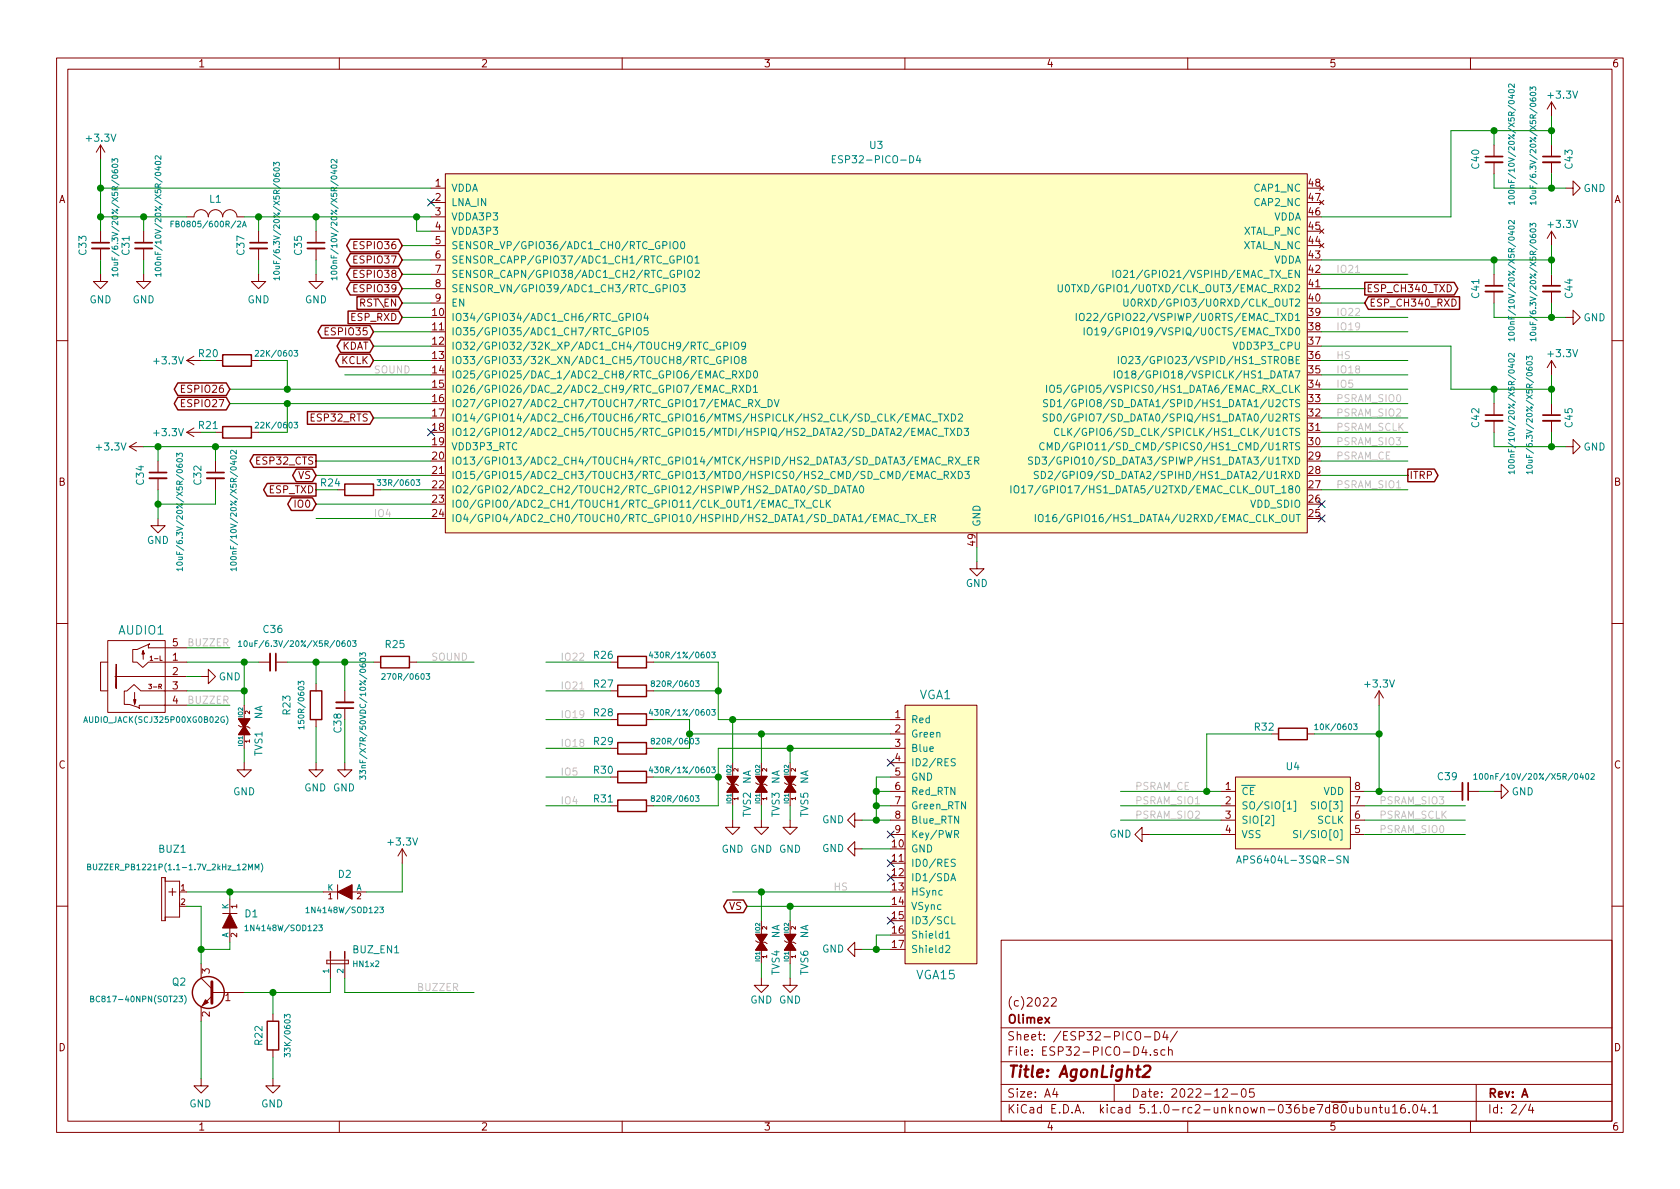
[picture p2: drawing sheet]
EESchema Schematic File Version 4
LIBS:AgonLight2_Rev_A-cache
EELAYER 29 0
EELAYER END
$Descr A4 11693 8268
encoding utf-8
Sheet 2 4
Title "AgonLight2"
Date "2022-12-05"
Rev "A"
Comp "Olimex"
Comment1 "(c)2022"
Comment2 ""
Comment3 ""
Comment4 ""
$EndDescr
$Comp
L AgonLight2_Rev_A:ESP32-PICO-D4 U3
U 1 1
P 6100 2400
F 0 "U3" H 6100 3800 50  0000 C CNN
F 1 "ESP32-PICO-D4" H 6100 3700 50  0000 C CNN
F 2 "OLIMEX_Cases-FP:ESP32-PICO-D4" H 7200 2400 50  0001 C CNN
F 3 "" H 7200 2400 50  0001 C CNN
	1    6100 2400
	1    0    0    -1  
$EndComp
Wire Wire Line
	3000 2900 2600 2900
Text GLabel 2600 2900 0    50   Input ~ 0
ESP32_RTS
Wire Wire Line
	3000 3200 2200 3200
Text GLabel 2200 3200 0    50   Output ~ 0
ESP32_CTS
Wire Wire Line
	9200 3300 9800 3300
Text GLabel 9800 3300 2    50   Output ~ 0
ITRP
Wire Wire Line
	3000 3300 2200 3300
Text GLabel 2200 3300 0    50   BiDi ~ 0
VS
$Comp
L AgonLight2_Rev_A:APS6404L-3SQR-SN U4
U 1 1
P 9000 5600
F 0 "U4" H 9000 5875 50  0000 C CNN
F 1 "APS6404L-3SQR-SN" H 9000 5225 50  0000 C CNN
F 2 "OLIMEX_IC-FP:SO-8" H 8800 5500 50  0001 C CNN
F 3 "" H 8800 5500 50  0001 C CNN
	1    9000 5600
	1    0    0    -1  
$EndComp
$Comp
L AgonLight2_Rev_A:GND #PWR?
U 1 1
P 6800 3900
AR Path="/636385AB" Ref="#PWR?"  Part="1" 
AR Path="/6371BFD2/636385AB" Ref="#PWR072"  Part="1" 
F 0 "#PWR072" H 6800 3650 50  0001 C CNN
F 1 "GND" H 6800 3750 50  0000 C CNN
F 2 "" H 6800 3900 60  0000 C CNN
F 3 "" H 6800 3900 60  0000 C CNN
	1    6800 3900
	-1   0    0    -1  
$EndComp
Wire Wire Line
	6800 3800 6800 3900
$Comp
L AgonLight2_Rev_A:C C?
U 1 1
P 10200 5500
AR Path="/6363E714" Ref="C?"  Part="1" 
AR Path="/6371BFD2/6363E714" Ref="C39"  Part="1" 
F 0 "C39" V 10300 5300 50  0000 L CNN
F 1 "100nF/10V/20%/X5R/0402" V 10300 5550 40  0000 L CNN
F 2 "OLIMEX_RLC-FP:C_0402_5MIL_DWS" H 10292 5409 60  0001 L CNN
F 3 "" H 10200 5500 60  0000 C CNN
	1    10200 5500
	0    1    -1   0   
$EndComp
$Comp
L AgonLight2_Rev_A:GND #PWR?
U 1 1
P 10400 5500
AR Path="/6363E721" Ref="#PWR?"  Part="1" 
AR Path="/6371BFD2/6363E721" Ref="#PWR075"  Part="1" 
F 0 "#PWR075" H 10400 5250 50  0001 C CNN
F 1 "GND" V 10400 5300 50  0000 C CNN
F 2 "" H 10400 5500 60  0000 C CNN
F 3 "" H 10400 5500 60  0000 C CNN
	1    10400 5500
	0    -1   1    0   
$EndComp
$Comp
L AgonLight2_Rev_A:+3.3V #PWR?
U 1 1
P 9600 4900
AR Path="/6363E734" Ref="#PWR?"  Part="1" 
AR Path="/6371BFD2/6363E734" Ref="#PWR074"  Part="1" 
F 0 "#PWR074" H 9600 4750 50  0001 C CNN
F 1 "+3.3V" H 9600 5050 50  0000 C CNN
F 2 "" H 9600 4900 60  0000 C CNN
F 3 "" H 9600 4900 60  0000 C CNN
	1    9600 4900
	-1   0    0    -1  
$EndComp
Wire Wire Line
	9500 5500 9600 5500
Wire Wire Line
	9600 5500 9600 5100
Connection ~ 9600 5500
Wire Wire Line
	9600 5500 10100 5500
Wire Wire Line
	10300 5500 10400 5500
$Comp
L AgonLight2_Rev_A:R R?
U 1 1
P 9000 5100
AR Path="/6364E336" Ref="R?"  Part="1" 
AR Path="/6371BFD2/6364E336" Ref="R32"  Part="1" 
F 0 "R32" H 8800 5150 50  0000 C CNN
F 1 "10K/0603" H 9300 5150 40  0000 C CNN
F 2 "OLIMEX_RLC-FP:R_0603_5MIL_DWS" H 9000 5030 30  0001 C CNN
F 3 "" V 9000 5100 30  0000 C CNN
	1    9000 5100
	1    0    0    -1  
$EndComp
Wire Wire Line
	9150 5100 9600 5100
Connection ~ 9600 5100
Wire Wire Line
	9600 5100 9600 4900
Wire Wire Line
	8500 5500 8400 5500
Wire Wire Line
	8400 5500 8400 5100
Wire Wire Line
	8400 5100 8850 5100
Connection ~ 8400 5500
Wire Wire Line
	8400 5500 7800 5500
Wire Wire Line
	9500 5600 10200 5600
Wire Wire Line
	9500 5700 10200 5700
Wire Wire Line
	9500 5800 10200 5800
Wire Wire Line
	8500 5600 7800 5600
Wire Wire Line
	8500 5700 7800 5700
Wire Wire Line
	8500 5800 8000 5800
$Comp
L AgonLight2_Rev_A:GND #PWR?
U 1 1
P 8000 5800
AR Path="/63659E7A" Ref="#PWR?"  Part="1" 
AR Path="/6371BFD2/63659E7A" Ref="#PWR073"  Part="1" 
F 0 "#PWR073" H 8000 5550 50  0001 C CNN
F 1 "GND" V 8000 5600 50  0000 C CNN
F 2 "" H 8000 5800 60  0000 C CNN
F 3 "" H 8000 5800 60  0000 C CNN
	1    8000 5800
	0    1    -1   0   
$EndComp
Wire Wire Line
	9200 3200 9800 3200
Text Label 9300 3200 0    50   ~ 0
PSRAM_CE
Text Label 7900 5500 0    50   ~ 0
PSRAM_CE
Wire Wire Line
	9200 3400 9800 3400
Text Label 9300 3400 0    50   ~ 0
PSRAM_SIO1
Text Label 7900 5600 0    50   ~ 0
PSRAM_SIO1
Wire Wire Line
	9200 2900 9800 2900
Text Label 9300 2900 0    50   ~ 0
PSRAM_SIO2
Text Label 7900 5700 0    50   ~ 0
PSRAM_SIO2
Wire Wire Line
	9200 3100 9800 3100
Text Label 9300 3100 0    50   ~ 0
PSRAM_SIO3
Text Label 9600 5600 0    50   ~ 0
PSRAM_SIO3
Wire Wire Line
	9200 3000 9800 3000
Text Label 9300 3000 0    50   ~ 0
PSRAM_SCLK
Text Label 9600 5700 0    50   ~ 0
PSRAM_SCLK
Wire Wire Line
	9200 2800 9800 2800
Text Label 9300 2800 0    50   ~ 0
PSRAM_SIO0
Text Label 9600 5800 0    50   ~ 0
PSRAM_SIO0
$Comp
L AgonLight2_Rev_A:GND #PWR?
U 1 1
P 6000 6600
AR Path="/63680BF1" Ref="#PWR?"  Part="1" 
AR Path="/6371BFD2/63680BF1" Ref="#PWR071"  Part="1" 
F 0 "#PWR071" H 6000 6350 50  0001 C CNN
F 1 "GND" V 6000 6400 50  0000 C CNN
F 2 "" H 6000 6600 60  0000 C CNN
F 3 "" H 6000 6600 60  0000 C CNN
	1    6000 6600
	0    1    -1   0   
$EndComp
Wire Wire Line
	6200 6600 6100 6600
Wire Wire Line
	6200 6500 6100 6500
Wire Wire Line
	6100 6500 6100 6600
Connection ~ 6100 6600
Wire Wire Line
	6100 6600 6000 6600
Wire Wire Line
	6200 5000 5100 5000
Wire Wire Line
	5000 5000 5000 4800
Wire Wire Line
	5000 4800 4550 4800
Wire Wire Line
	4800 5100 4800 5000
Wire Wire Line
	4800 5100 5300 5100
Wire Wire Line
	4800 5100 4800 5200
Connection ~ 4800 5100
Wire Wire Line
	5000 4800 5000 4600
Wire Wire Line
	5000 4600 4550 4600
Connection ~ 5000 4800
Wire Wire Line
	6200 5200 5500 5200
Wire Wire Line
	5000 5200 5000 5400
Wire Wire Line
	5000 5400 5000 5600
Connection ~ 5000 5400
$Comp
L AgonLight2_Rev_A:R R?
U 1 1
P 4400 4600
AR Path="/6368B08B" Ref="R?"  Part="1" 
AR Path="/6371BFD2/6368B08B" Ref="R26"  Part="1" 
F 0 "R26" H 4200 4650 50  0000 C CNN
F 1 "430R/1%/0603" H 4750 4650 40  0000 C CNN
F 2 "OLIMEX_RLC-FP:R_0603_5MIL_DWS" H 4400 4530 30  0001 C CNN
F 3 "" V 4400 4600 30  0000 C CNN
	1    4400 4600
	1    0    0    -1  
$EndComp
$Comp
L AgonLight2_Rev_A:R R?
U 1 1
P 4400 4800
AR Path="/6368B73C" Ref="R?"  Part="1" 
AR Path="/6371BFD2/6368B73C" Ref="R27"  Part="1" 
F 0 "R27" H 4200 4850 50  0000 C CNN
F 1 "820R/0603" H 4700 4850 40  0000 C CNN
F 2 "OLIMEX_RLC-FP:R_0603_5MIL_DWS" H 4400 4730 30  0001 C CNN
F 3 "" V 4400 4800 30  0000 C CNN
	1    4400 4800
	1    0    0    -1  
$EndComp
Wire Wire Line
	4250 4600 3800 4600
Wire Wire Line
	4250 4800 3800 4800
$Comp
L AgonLight2_Rev_A:R R?
U 1 1
P 4400 5000
AR Path="/636946B4" Ref="R?"  Part="1" 
AR Path="/6371BFD2/636946B4" Ref="R28"  Part="1" 
F 0 "R28" H 4200 5050 50  0000 C CNN
F 1 "430R/1%/0603" H 4750 5050 40  0000 C CNN
F 2 "OLIMEX_RLC-FP:R_0603_5MIL_DWS" H 4400 4930 30  0001 C CNN
F 3 "" V 4400 5000 30  0000 C CNN
	1    4400 5000
	1    0    0    -1  
$EndComp
$Comp
L AgonLight2_Rev_A:R R?
U 1 1
P 4400 5200
AR Path="/636946BE" Ref="R?"  Part="1" 
AR Path="/6371BFD2/636946BE" Ref="R29"  Part="1" 
F 0 "R29" H 4200 5250 50  0000 C CNN
F 1 "820R/0603" H 4700 5250 40  0000 C CNN
F 2 "OLIMEX_RLC-FP:R_0603_5MIL_DWS" H 4400 5130 30  0001 C CNN
F 3 "" V 4400 5200 30  0000 C CNN
	1    4400 5200
	1    0    0    -1  
$EndComp
Wire Wire Line
	4250 5000 3800 5000
Wire Wire Line
	4250 5200 3800 5200
Wire Wire Line
	4550 5000 4800 5000
Wire Wire Line
	4550 5200 4800 5200
$Comp
L AgonLight2_Rev_A:R R?
U 1 1
P 4400 5400
AR Path="/63696936" Ref="R?"  Part="1" 
AR Path="/6371BFD2/63696936" Ref="R30"  Part="1" 
F 0 "R30" H 4200 5450 50  0000 C CNN
F 1 "430R/1%/0603" H 4750 5450 40  0000 C CNN
F 2 "OLIMEX_RLC-FP:R_0603_5MIL_DWS" H 4400 5330 30  0001 C CNN
F 3 "" V 4400 5400 30  0000 C CNN
	1    4400 5400
	1    0    0    -1  
$EndComp
$Comp
L AgonLight2_Rev_A:R R?
U 1 1
P 4400 5600
AR Path="/63696940" Ref="R?"  Part="1" 
AR Path="/6371BFD2/63696940" Ref="R31"  Part="1" 
F 0 "R31" H 4200 5650 50  0000 C CNN
F 1 "820R/0603" H 4700 5650 40  0000 C CNN
F 2 "OLIMEX_RLC-FP:R_0603_5MIL_DWS" H 4400 5530 30  0001 C CNN
F 3 "" V 4400 5600 30  0000 C CNN
	1    4400 5600
	1    0    0    -1  
$EndComp
Wire Wire Line
	4250 5400 3800 5400
Wire Wire Line
	4250 5600 3800 5600
Wire Wire Line
	4550 5400 5000 5400
Wire Wire Line
	4550 5600 5000 5600
Wire Wire Line
	9200 2200 9800 2200
Text Label 9300 2200 0    50   ~ 0
IO22
Text Label 3900 4600 0    50   ~ 0
IO22
Wire Wire Line
	9200 1900 9800 1900
Text Label 9300 1900 0    50   ~ 0
IO21
Text Label 3900 4800 0    50   ~ 0
IO21
Wire Wire Line
	9200 2300 9800 2300
Text Label 9300 2300 0    50   ~ 0
IO19
Text Label 3900 5000 0    50   ~ 0
IO19
Wire Wire Line
	9200 2600 9800 2600
Text Label 9300 2600 0    50   ~ 0
IO18
Text Label 3900 5200 0    50   ~ 0
IO18
Wire Wire Line
	9200 2700 9800 2700
Text Label 9300 2700 0    50   ~ 0
IO5
Text Label 3900 5400 0    50   ~ 0
IO5
Wire Wire Line
	3000 3600 2200 3600
Text Label 2600 3600 0    50   ~ 0
IO4
Text Label 3900 5600 0    50   ~ 0
IO4
NoConn ~ 6200 5300
$Comp
L AgonLight2_Rev_A:GND #PWR?
U 1 1
P 6000 5700
AR Path="/636BCC9C" Ref="#PWR?"  Part="1" 
AR Path="/6371BFD2/636BCC9C" Ref="#PWR069"  Part="1" 
F 0 "#PWR069" H 6000 5450 50  0001 C CNN
F 1 "GND" V 6000 5500 50  0000 C CNN
F 2 "" H 6000 5700 60  0000 C CNN
F 3 "" H 6000 5700 60  0000 C CNN
	1    6000 5700
	0    1    -1   0   
$EndComp
Wire Wire Line
	6200 5700 6100 5700
Wire Wire Line
	6200 5400 6100 5400
Wire Wire Line
	6100 5400 6100 5500
Connection ~ 6100 5700
Wire Wire Line
	6100 5700 6000 5700
Wire Wire Line
	6200 5500 6100 5500
Connection ~ 6100 5500
Wire Wire Line
	6100 5500 6100 5600
Wire Wire Line
	6200 5600 6100 5600
Connection ~ 6100 5600
Wire Wire Line
	6100 5600 6100 5700
NoConn ~ 6200 5800
$Comp
L AgonLight2_Rev_A:GND #PWR?
U 1 1
P 6000 5900
AR Path="/636C7B5D" Ref="#PWR?"  Part="1" 
AR Path="/6371BFD2/636C7B5D" Ref="#PWR070"  Part="1" 
F 0 "#PWR070" H 6000 5650 50  0001 C CNN
F 1 "GND" V 6000 5700 50  0000 C CNN
F 2 "" H 6000 5900 60  0000 C CNN
F 3 "" H 6000 5900 60  0000 C CNN
	1    6000 5900
	0    1    -1   0   
$EndComp
Wire Wire Line
	6200 5900 6000 5900
NoConn ~ 6200 6000
NoConn ~ 6200 6100
Wire Wire Line
	9200 2500 9800 2500
Text Label 9300 2500 0    50   ~ 0
HS
Text Label 5800 6200 0    50   ~ 0
HS
Wire Wire Line
	6200 6200 5300 6200
Wire Wire Line
	6200 6300 5500 6300
Text GLabel 5200 6300 0    50   BiDi ~ 0
VS
NoConn ~ 6200 6400
Wire Wire Line
	3000 2100 2800 2100
Text GLabel 2800 2100 0    50   Input ~ 0
RST\EN
Wire Wire Line
	3000 2400 2600 2400
Text GLabel 2600 2400 0    50   BiDi ~ 0
KDAT
Wire Wire Line
	3000 2500 2600 2500
Text GLabel 2600 2500 0    50   BiDi ~ 0
KCLK
$Comp
L AgonLight2_Rev_A:Buzzer_PB1221P BUZ1
U 1 1
P 1200 6300
F 0 "BUZ1" H 1200 6700 50  0000 C CNN
F 1 "BUZZER_PB1221P(1.1-1.7V_2kHz_12MM)" H 1180 6574 40  0000 C CNN
F 2 "OLIMEX_Devices-FP:PB1221P_1-Plus_2-Minus" V 1300 6330 20  0001 C CNN
F 3 "" V 1200 6300 60  0000 C CNN
	1    1200 6300
	-1   0    0    -1  
$EndComp
$Comp
L AgonLight2_Rev_A:D D?
U 1 1
P 2400 6200
AR Path="/636A58B2/636CFEAC" Ref="D?"  Part="1" 
AR Path="/6371BFD2/636CFEAC" Ref="D2"  Part="1" 
F 0 "D2" H 2400 6325 50  0000 C CNN
F 1 "1N4148W/SOD123" H 2400 6075 40  0000 C CNN
F 2 "OLIMEX_Diodes-FP:SOD-123_1C-2A_KA" H 2400 6331 60  0001 C CNN
F 3 "" H 2400 6200 60  0000 C CNN
	1    2400 6200
	1    0    0    -1  
$EndComp
Wire Wire Line
	2550 6200 2800 6200
Wire Wire Line
	2250 6200 1600 6200
Wire Wire Line
	2800 6200 2800 6000
$Comp
L AgonLight2_Rev_A:+3.3V #PWR?
U 1 1
P 2800 6000
AR Path="/636E6A2E" Ref="#PWR?"  Part="1" 
AR Path="/6371BFD2/636E6A2E" Ref="#PWR063"  Part="1" 
F 0 "#PWR063" H 2800 5850 50  0001 C CNN
F 1 "+3.3V" H 2800 6150 50  0000 C CNN
F 2 "" H 2800 6000 60  0000 C CNN
F 3 "" H 2800 6000 60  0000 C CNN
	1    2800 6000
	-1   0    0    -1  
$EndComp
Wire Wire Line
	1300 6300 1400 6300
$Comp
L AgonLight2_Rev_A:Q_NPN_BEC Q?
U 1 1
P 1500 6900
AR Path="/63717C71/636F563A" Ref="Q?"  Part="1" 
AR Path="/63A878E0/636F563A" Ref="Q?"  Part="1" 
AR Path="/6371BFD2/636F563A" Ref="Q2"  Part="1" 
F 0 "Q2" H 1700 6975 50  0000 L CNN
F 1 "BC817-40NPN(SOT23)" H 1691 6855 40  0000 L CNN
F 2 "OLIMEX_Transistors-FP:SOT23" H 1700 7000 29  0001 C CNN
F 3 "" H 1500 6900 60  0000 C CNN
	1    1500 6900
	-1   0    0    -1  
$EndComp
Wire Wire Line
	1400 6700 1400 6600
$Comp
L AgonLight2_Rev_A:D D?
U 1 1
P 1600 6400
AR Path="/636A58B2/636FE207" Ref="D?"  Part="1" 
AR Path="/6371BFD2/636FE207" Ref="D1"  Part="1" 
F 0 "D1" V 1550 6550 50  0000 C CNN
F 1 "1N4148W/SOD123" V 1650 6775 40  0000 C CNN
F 2 "OLIMEX_Diodes-FP:SOD-123_1C-2A_KA" H 1600 6531 60  0001 C CNN
F 3 "" H 1600 6400 60  0000 C CNN
	1    1600 6400
	0    1    1    0   
$EndComp
Wire Wire Line
	1600 6550 1600 6600
Wire Wire Line
	1600 6600 1400 6600
Connection ~ 1400 6600
Wire Wire Line
	1400 6600 1400 6300
Wire Wire Line
	1600 6250 1600 6200
Connection ~ 1600 6200
Wire Wire Line
	1600 6200 1300 6200
Text Label 2900 6900 0    50   ~ 0
BUZZER
$Comp
L AgonLight2_Rev_A:JP1E BUZ_EN1
U 1 1
P 2300 6700
F 0 "BUZ_EN1" H 2450 6800 50  0000 L CNN
F 1 "HN1x2" H 2450 6700 40  0000 L CNN
F 2 "OLIMEX_Jumpers-FP:HN1x2_Jumper" H 2330 6850 20  0001 C CNN
F 3 "" H 2300 6700 60  0000 C CNN
	1    2300 6700
	1    0    0    -1  
$EndComp
Wire Wire Line
	2300 6800 2300 6900
Wire Wire Line
	2400 6800 2400 6900
Wire Wire Line
	2400 6900 3300 6900
$Comp
L AgonLight2_Rev_A:R R?
U 1 1
P 1900 7200
AR Path="/63717C71/6373FEA9" Ref="R?"  Part="1" 
AR Path="/63A878E0/6373FEA9" Ref="R?"  Part="1" 
AR Path="/6371BFD2/6373FEA9" Ref="R22"  Part="1" 
F 0 "R22" H 1900 7300 50  0000 C CNN
F 1 "33K/0603" H 1900 7100 40  0000 C CNN
F 2 "OLIMEX_RLC-FP:R_0603_5MIL_DWS" H 1900 7130 30  0001 C CNN
F 3 "" V 1900 7200 30  0000 C CNN
F 4 "Value 1" H 1900 7200 60  0001 C CNN "Fieldname 1"
F 5 "Value2" H 1900 7200 60  0001 C CNN "Fieldname2"
F 6 "Value3" H 1900 7200 60  0001 C CNN "Fieldname3"
	1    1900 7200
	0    -1   1    0   
$EndComp
$Comp
L AgonLight2_Rev_A:GND #PWR?
U 1 1
P 1900 7500
AR Path="/63753293" Ref="#PWR?"  Part="1" 
AR Path="/6371BFD2/63753293" Ref="#PWR059"  Part="1" 
F 0 "#PWR059" H 1900 7250 50  0001 C CNN
F 1 "GND" H 1905 7327 50  0000 C CNN
F 2 "" H 1900 7500 60  0000 C CNN
F 3 "" H 1900 7500 60  0000 C CNN
	1    1900 7500
	-1   0    0    -1  
$EndComp
Wire Wire Line
	1900 7050 1900 6900
Wire Wire Line
	1900 6900 1700 6900
Wire Wire Line
	1900 7350 1900 7500
$Comp
L AgonLight2_Rev_A:GND #PWR?
U 1 1
P 1400 7500
AR Path="/63709040" Ref="#PWR?"  Part="1" 
AR Path="/6371BFD2/63709040" Ref="#PWR057"  Part="1" 
F 0 "#PWR057" H 1400 7250 50  0001 C CNN
F 1 "GND" H 1405 7327 50  0000 C CNN
F 2 "" H 1400 7500 60  0000 C CNN
F 3 "" H 1400 7500 60  0000 C CNN
	1    1400 7500
	-1   0    0    -1  
$EndComp
Wire Wire Line
	1400 7100 1400 7500
Wire Wire Line
	3000 2600 2400 2600
Text Label 2600 2600 0    50   ~ 0
SOUND
Wire Wire Line
	3000 2800 2000 2800
Text GLabel 1600 2800 0    50   BiDi ~ 0
ESPIO27
Wire Wire Line
	2000 3000 1800 3000
$Comp
L AgonLight2_Rev_A:R R?
U 1 1
P 1650 3000
AR Path="/636946D5" Ref="R?"  Part="1" 
AR Path="/6371BFD2/636946D5" Ref="R21"  Part="1" 
F 0 "R21" H 1450 3050 50  0000 C CNN
F 1 "22K/0603" H 1925 3050 40  0000 C CNN
F 2 "OLIMEX_RLC-FP:R_0603_5MIL_DWS" H 1650 2930 30  0001 C CNN
F 3 "" V 1650 3000 30  0000 C CNN
	1    1650 3000
	1    0    0    -1  
$EndComp
Wire Wire Line
	1400 3000 1500 3000
Wire Wire Line
	2000 3000 2000 2800
Connection ~ 2000 2800
Wire Wire Line
	2000 2800 1600 2800
$Comp
L AgonLight2_Rev_A:+3.3V #PWR?
U 1 1
P 1400 3000
AR Path="/636A648D" Ref="#PWR?"  Part="1" 
AR Path="/6371BFD2/636A648D" Ref="#PWR055"  Part="1" 
F 0 "#PWR055" H 1400 2850 50  0001 C CNN
F 1 "+3.3V" V 1400 3230 50  0000 C CNN
F 2 "" H 1400 3000 60  0000 C CNN
F 3 "" H 1400 3000 60  0000 C CNN
	1    1400 3000
	0    -1   1    0   
$EndComp
Wire Wire Line
	3000 2700 2000 2700
Wire Wire Line
	2000 2500 1800 2500
$Comp
L AgonLight2_Rev_A:R R?
U 1 1
P 1650 2500
AR Path="/636D0359" Ref="R?"  Part="1" 
AR Path="/6371BFD2/636D0359" Ref="R20"  Part="1" 
F 0 "R20" H 1450 2550 50  0000 C CNN
F 1 "22K/0603" H 1925 2550 40  0000 C CNN
F 2 "OLIMEX_RLC-FP:R_0603_5MIL_DWS" H 1650 2430 30  0001 C CNN
F 3 "" V 1650 2500 30  0000 C CNN
	1    1650 2500
	1    0    0    -1  
$EndComp
Wire Wire Line
	1400 2500 1500 2500
$Comp
L AgonLight2_Rev_A:+3.3V #PWR?
U 1 1
P 1400 2500
AR Path="/636D0365" Ref="#PWR?"  Part="1" 
AR Path="/6371BFD2/636D0365" Ref="#PWR054"  Part="1" 
F 0 "#PWR054" H 1400 2350 50  0001 C CNN
F 1 "+3.3V" V 1400 2730 50  0000 C CNN
F 2 "" H 1400 2500 60  0000 C CNN
F 3 "" H 1400 2500 60  0000 C CNN
	1    1400 2500
	0    -1   1    0   
$EndComp
Wire Wire Line
	2000 2500 2000 2700
Connection ~ 2000 2700
Wire Wire Line
	2000 2700 1600 2700
Text GLabel 1600 2700 0    50   BiDi ~ 0
ESPIO26
Wire Wire Line
	3000 2300 2600 2300
Text GLabel 2600 2300 0    50   BiDi ~ 0
ESPIO35
Wire Wire Line
	3000 2000 2800 2000
Text GLabel 2800 2000 0    50   BiDi ~ 0
ESPIO39
Wire Wire Line
	3000 1700 2800 1700
Text GLabel 2800 1700 0    50   BiDi ~ 0
ESPIO36
Wire Wire Line
	3000 1900 2800 1900
Text GLabel 2800 1900 0    50   BiDi ~ 0
ESPIO38
Wire Wire Line
	3000 1800 2800 1800
Text GLabel 2800 1800 0    50   BiDi ~ 0
ESPIO37
NoConn ~ 3000 1400
Wire Wire Line
	3000 1600 2900 1600
Wire Wire Line
	2900 1600 2900 1500
Wire Wire Line
	2900 1500 3000 1500
Connection ~ 2900 1500
Wire Wire Line
	1700 1500 1800 1500
NoConn ~ 3000 3000
$Comp
L AgonLight2_Rev_A:C C?
U 1 1
P 1100 3300
AR Path="/63864A06" Ref="C?"  Part="1" 
AR Path="/6371BFD2/63864A06" Ref="C34"  Part="1" 
F 0 "C34" V 975 3225 50  0000 L CNN
F 1 "10uF/6.3V/20%/X5R/0603" V 1250 2625 40  0000 L CNN
F 2 "OLIMEX_RLC-FP:C_0603_5MIL_DWS" H 1192 3209 60  0001 L CNN
F 3 "" H 1100 3300 60  0000 C CNN
	1    1100 3300
	1    0    0    -1  
$EndComp
Wire Wire Line
	1100 3500 1100 3400
Wire Wire Line
	1100 3200 1100 3100
Connection ~ 1500 3100
Wire Wire Line
	1100 3100 1500 3100
Wire Wire Line
	1500 3200 1500 3100
Wire Wire Line
	1100 3500 1500 3500
Wire Wire Line
	1500 3400 1500 3500
$Comp
L AgonLight2_Rev_A:C C?
U 1 1
P 1500 3300
AR Path="/63864A18" Ref="C?"  Part="1" 
AR Path="/6371BFD2/63864A18" Ref="C32"  Part="1" 
F 0 "C32" V 1375 3225 50  0000 L CNN
F 1 "100nF/10V/20%/X5R/0402" V 1625 2625 40  0000 L CNN
F 2 "OLIMEX_RLC-FP:C_0402_5MIL_DWS" H 1592 3209 60  0001 L CNN
F 3 "" H 1500 3300 60  0000 C CNN
	1    1500 3300
	1    0    0    -1  
$EndComp
$Comp
L AgonLight2_Rev_A:GND #PWR?
U 1 1
P 1100 3600
AR Path="/63864A22" Ref="#PWR?"  Part="1" 
AR Path="/6371BFD2/63864A22" Ref="#PWR053"  Part="1" 
F 0 "#PWR053" H 1100 3350 50  0001 C CNN
F 1 "GND" H 1100 3450 50  0000 C CNN
F 2 "" H 1100 3600 60  0000 C CNN
F 3 "" H 1100 3600 60  0000 C CNN
	1    1100 3600
	-1   0    0    -1  
$EndComp
Wire Wire Line
	1100 3500 1100 3600
Connection ~ 1100 3500
Wire Wire Line
	1500 3100 3000 3100
$Comp
L AgonLight2_Rev_A:+3.3V #PWR?
U 1 1
P 1000 3100
AR Path="/63879270" Ref="#PWR?"  Part="1" 
AR Path="/6371BFD2/63879270" Ref="#PWR052"  Part="1" 
F 0 "#PWR052" H 1000 2950 50  0001 C CNN
F 1 "+3.3V" V 1000 3330 50  0000 C CNN
F 2 "" H 1000 3100 60  0000 C CNN
F 3 "" H 1000 3100 60  0000 C CNN
	1    1000 3100
	0    -1   1    0   
$EndComp
Wire Wire Line
	1100 3100 1000 3100
Connection ~ 1100 3100
NoConn ~ 9200 3600
NoConn ~ 9200 3500
$Comp
L AgonLight2_Rev_A:C C?
U 1 1
P 10800 2900
AR Path="/6389AED3" Ref="C?"  Part="1" 
AR Path="/6371BFD2/6389AED3" Ref="C45"  Part="1" 
F 0 "C45" V 10675 2825 50  0000 L CNN
F 1 "10uF/6.3V/20%/X5R/0603" V 10950 2500 40  0000 L CNN
F 2 "OLIMEX_RLC-FP:C_0603_5MIL_DWS" H 10892 2809 60  0001 L CNN
F 3 "" H 10800 2900 60  0000 C CNN
	1    10800 2900
	-1   0    0    -1  
$EndComp
Wire Wire Line
	10800 3100 10800 3000
Wire Wire Line
	10800 2800 10800 2700
Wire Wire Line
	10400 2700 10800 2700
Wire Wire Line
	10400 2800 10400 2700
Wire Wire Line
	10400 3100 10800 3100
Wire Wire Line
	10400 3000 10400 3100
$Comp
L AgonLight2_Rev_A:C C?
U 1 1
P 10400 2900
AR Path="/6389AEE5" Ref="C?"  Part="1" 
AR Path="/6371BFD2/6389AEE5" Ref="C42"  Part="1" 
F 0 "C42" V 10525 2825 50  0000 L CNN
F 1 "100nF/10V/20%/X5R/0402" V 10275 2500 40  0000 L CNN
F 2 "OLIMEX_RLC-FP:C_0402_5MIL_DWS" H 10492 2809 60  0001 L CNN
F 3 "" H 10400 2900 60  0000 C CNN
	1    10400 2900
	-1   0    0    -1  
$EndComp
$Comp
L AgonLight2_Rev_A:GND #PWR?
U 1 1
P 10900 3100
AR Path="/6389AEEF" Ref="#PWR?"  Part="1" 
AR Path="/6371BFD2/6389AEEF" Ref="#PWR081"  Part="1" 
F 0 "#PWR081" H 10900 2850 50  0001 C CNN
F 1 "GND" V 10900 2900 50  0000 C CNN
F 2 "" H 10900 3100 60  0000 C CNN
F 3 "" H 10900 3100 60  0000 C CNN
	1    10900 3100
	0    -1   1    0   
$EndComp
Wire Wire Line
	10800 3100 10900 3100
Connection ~ 10800 3100
Wire Wire Line
	10400 2700 10100 2700
Connection ~ 10400 2700
$Comp
L AgonLight2_Rev_A:+3.3V #PWR?
U 1 1
P 10800 2600
AR Path="/638D6B4D" Ref="#PWR?"  Part="1" 
AR Path="/6371BFD2/638D6B4D" Ref="#PWR078"  Part="1" 
F 0 "#PWR078" H 10800 2450 50  0001 C CNN
F 1 "+3.3V" H 10725 2750 50  0000 C CNN
F 2 "" H 10800 2600 60  0000 C CNN
F 3 "" H 10800 2600 60  0000 C CNN
	1    10800 2600
	-1   0    0    -1  
$EndComp
Wire Wire Line
	10800 2700 10800 2600
Connection ~ 10800 2700
$Comp
L AgonLight2_Rev_A:C C?
U 1 1
P 10800 2000
AR Path="/638E7DD4" Ref="C?"  Part="1" 
AR Path="/6371BFD2/638E7DD4" Ref="C44"  Part="1" 
F 0 "C44" V 10675 1925 50  0000 L CNN
F 1 "10uF/6.3V/20%/X5R/0603" V 10925 1625 40  0000 L CNN
F 2 "OLIMEX_RLC-FP:C_0603_5MIL_DWS" H 10892 1909 60  0001 L CNN
F 3 "" H 10800 2000 60  0000 C CNN
	1    10800 2000
	-1   0    0    -1  
$EndComp
Wire Wire Line
	10800 2200 10800 2100
Wire Wire Line
	10800 1900 10800 1800
Wire Wire Line
	10400 1800 10800 1800
Wire Wire Line
	10400 1900 10400 1800
Wire Wire Line
	10400 2200 10800 2200
Wire Wire Line
	10400 2100 10400 2200
$Comp
L AgonLight2_Rev_A:C C?
U 1 1
P 10400 2000
AR Path="/638E7DE4" Ref="C?"  Part="1" 
AR Path="/6371BFD2/638E7DE4" Ref="C41"  Part="1" 
F 0 "C41" V 10525 1925 50  0000 L CNN
F 1 "100nF/10V/20%/X5R/0402" V 10275 1625 40  0000 L CNN
F 2 "OLIMEX_RLC-FP:C_0402_5MIL_DWS" H 10492 1909 60  0001 L CNN
F 3 "" H 10400 2000 60  0000 C CNN
	1    10400 2000
	-1   0    0    -1  
$EndComp
$Comp
L AgonLight2_Rev_A:GND #PWR?
U 1 1
P 10900 2200
AR Path="/638E7DEE" Ref="#PWR?"  Part="1" 
AR Path="/6371BFD2/638E7DEE" Ref="#PWR080"  Part="1" 
F 0 "#PWR080" H 10900 1950 50  0001 C CNN
F 1 "GND" V 10900 2000 50  0000 C CNN
F 2 "" H 10900 2200 60  0000 C CNN
F 3 "" H 10900 2200 60  0000 C CNN
	1    10900 2200
	0    -1   1    0   
$EndComp
Wire Wire Line
	10800 2200 10900 2200
Connection ~ 10800 2200
Wire Wire Line
	10400 1800 9200 1800
Connection ~ 10400 1800
$Comp
L AgonLight2_Rev_A:+3.3V #PWR?
U 1 1
P 10800 1700
AR Path="/638E7DFC" Ref="#PWR?"  Part="1" 
AR Path="/6371BFD2/638E7DFC" Ref="#PWR077"  Part="1" 
F 0 "#PWR077" H 10800 1550 50  0001 C CNN
F 1 "+3.3V" H 10725 1850 50  0000 C CNN
F 2 "" H 10800 1700 60  0000 C CNN
F 3 "" H 10800 1700 60  0000 C CNN
	1    10800 1700
	-1   0    0    -1  
$EndComp
Wire Wire Line
	10800 1800 10800 1700
Connection ~ 10800 1800
$Comp
L AgonLight2_Rev_A:C C?
U 1 1
P 10800 1100
AR Path="/6394DAE9" Ref="C?"  Part="1" 
AR Path="/6371BFD2/6394DAE9" Ref="C43"  Part="1" 
F 0 "C43" V 10675 1025 50  0000 L CNN
F 1 "10uF/6.3V/20%/X5R/0603" V 10925 775 40  0000 L CNN
F 2 "OLIMEX_RLC-FP:C_0603_5MIL_DWS" H 10892 1009 60  0001 L CNN
F 3 "" H 10800 1100 60  0000 C CNN
	1    10800 1100
	-1   0    0    -1  
$EndComp
Wire Wire Line
	10800 1300 10800 1200
Wire Wire Line
	10800 1000 10800 900 
Wire Wire Line
	10400 900  10800 900 
Wire Wire Line
	10400 1000 10400 900 
Wire Wire Line
	10400 1300 10800 1300
Wire Wire Line
	10400 1200 10400 1300
$Comp
L AgonLight2_Rev_A:C C?
U 1 1
P 10400 1100
AR Path="/6394DAF9" Ref="C?"  Part="1" 
AR Path="/6371BFD2/6394DAF9" Ref="C40"  Part="1" 
F 0 "C40" V 10525 1025 50  0000 L CNN
F 1 "100nF/10V/20%/X5R/0402" V 10275 775 40  0000 L CNN
F 2 "OLIMEX_RLC-FP:C_0402_5MIL_DWS" H 10492 1009 60  0001 L CNN
F 3 "" H 10400 1100 60  0000 C CNN
	1    10400 1100
	-1   0    0    -1  
$EndComp
$Comp
L AgonLight2_Rev_A:GND #PWR?
U 1 1
P 10900 1300
AR Path="/6394DB03" Ref="#PWR?"  Part="1" 
AR Path="/6371BFD2/6394DB03" Ref="#PWR079"  Part="1" 
F 0 "#PWR079" H 10900 1050 50  0001 C CNN
F 1 "GND" V 10900 1100 50  0000 C CNN
F 2 "" H 10900 1300 60  0000 C CNN
F 3 "" H 10900 1300 60  0000 C CNN
	1    10900 1300
	0    -1   1    0   
$EndComp
Wire Wire Line
	10800 1300 10900 1300
Connection ~ 10800 1300
Connection ~ 10400 900 
$Comp
L AgonLight2_Rev_A:+3.3V #PWR?
U 1 1
P 10800 800
AR Path="/6394DB11" Ref="#PWR?"  Part="1" 
AR Path="/6371BFD2/6394DB11" Ref="#PWR076"  Part="1" 
F 0 "#PWR076" H 10800 650 50  0001 C CNN
F 1 "+3.3V" H 10725 950 50  0000 C CNN
F 2 "" H 10800 800 60  0000 C CNN
F 3 "" H 10800 800 60  0000 C CNN
	1    10800 800 
	-1   0    0    -1  
$EndComp
Wire Wire Line
	10800 900  10800 800 
Connection ~ 10800 900 
Wire Wire Line
	700  1600 700  1500
Wire Wire Line
	700  1900 700  1800
$Comp
L AgonLight2_Rev_A:C C?
U 1 1
P 700 1700
AR Path="/637FD95F" Ref="C?"  Part="1" 
AR Path="/6371BFD2/637FD95F" Ref="C33"  Part="1" 
F 0 "C33" V 575 1625 50  0000 L CNN
F 1 "10uF/6.3V/20%/X5R/0603" V 800 1475 40  0000 L CNN
F 2 "OLIMEX_RLC-FP:C_0603_5MIL_DWS" H 792 1609 60  0001 L CNN
F 3 "" H 700 1700 60  0000 C CNN
	1    700  1700
	1    0    0    -1  
$EndComp
Wire Wire Line
	1800 1600 1800 1500
Wire Wire Line
	2200 1600 2200 1500
Wire Wire Line
	2200 1800 2200 1900
Wire Wire Line
	1800 1900 1800 1800
$Comp
L AgonLight2_Rev_A:C C?
U 1 1
P 1800 1700
AR Path="/637F4887" Ref="C?"  Part="1" 
AR Path="/6371BFD2/637F4887" Ref="C37"  Part="1" 
F 0 "C37" V 1675 1625 50  0000 L CNN
F 1 "10uF/6.3V/20%/X5R/0603" V 1925 1450 40  0000 L CNN
F 2 "OLIMEX_RLC-FP:C_0603_5MIL_DWS" H 1892 1609 60  0001 L CNN
F 3 "" H 1800 1700 60  0000 C CNN
	1    1800 1700
	1    0    0    -1  
$EndComp
$Comp
L AgonLight2_Rev_A:C C?
U 1 1
P 2200 1700
AR Path="/637F4881" Ref="C?"  Part="1" 
AR Path="/6371BFD2/637F4881" Ref="C35"  Part="1" 
F 0 "C35" V 2075 1625 50  0000 L CNN
F 1 "100nF/10V/20%/X5R/0402" V 2325 1450 40  0000 L CNN
F 2 "OLIMEX_RLC-FP:C_0402_5MIL_DWS" H 2292 1609 60  0001 L CNN
F 3 "" H 2200 1700 60  0000 C CNN
	1    2200 1700
	1    0    0    -1  
$EndComp
$Comp
L AgonLight2_Rev_A:+3.3V #PWR?
U 1 1
P 700 1100
AR Path="/637A4040" Ref="#PWR?"  Part="1" 
AR Path="/6371BFD2/637A4040" Ref="#PWR060"  Part="1" 
F 0 "#PWR060" H 700 950 50  0001 C CNN
F 1 "+3.3V" H 700 1250 50  0000 C CNN
F 2 "" H 700 1100 60  0000 C CNN
F 3 "" H 700 1100 60  0000 C CNN
	1    700  1100
	-1   0    0    -1  
$EndComp
Wire Wire Line
	700  1300 700  1100
Wire Wire Line
	3000 1300 700  1300
Wire Wire Line
	9200 2400 10100 2400
Wire Wire Line
	10100 2400 10100 2700
Wire Wire Line
	9200 1500 10100 1500
Wire Wire Line
	10100 1500 10100 900 
Wire Wire Line
	10100 900  10400 900 
Wire Wire Line
	3000 3400 2650 3400
Text GLabel 2200 3400 0    50   Output ~ 0
ESP_TXD
$Comp
L AgonLight2_Rev_A:R R?
U 1 1
P 2500 3400
AR Path="/637B4464" Ref="R?"  Part="1" 
AR Path="/6371BFD2/637B4464" Ref="R24"  Part="1" 
F 0 "R24" H 2300 3450 50  0000 C CNN
F 1 "33R/0603" H 2775 3450 40  0000 C CNN
F 2 "OLIMEX_RLC-FP:R_0603_5MIL_DWS" H 2500 3330 30  0001 C CNN
F 3 "" V 2500 3400 30  0000 C CNN
	1    2500 3400
	1    0    0    -1  
$EndComp
Wire Wire Line
	2350 3400 2200 3400
Text GLabel 2800 2200 0    50   Input ~ 0
ESP_RXD
Wire Wire Line
	3000 2200 2800 2200
Wire Wire Line
	3000 3500 2200 3500
Text GLabel 2200 3500 0    50   BiDi ~ 0
IO0
Wire Wire Line
	9200 2100 9500 2100
Wire Wire Line
	9200 2000 9500 2000
Text GLabel 9500 2000 2    50   Output ~ 0
ESP_CH340_TXD
Text GLabel 9500 2100 2    50   Input ~ 0
ESP_CH340_RXD
$Comp
L AgonLight2_Rev_A:GG0402052R542P TVS5
U 1 1
P 5500 5400
F 0 "TVS5" H 5400 5300 50  0000 R CNN
F 1 "NA" H 5550 5300 50  0000 R CNN
F 2 "OLIMEX_Diodes-FP:D_0402_5MIL_DWS" H 5450 5521 60  0001 C CNN
F 3 "" V 5475 5400 60  0000 C CNN
	1    5500 5400
	0    -1   -1   0   
$EndComp
$Comp
L AgonLight2_Rev_A:GND #PWR067
U 1 1
P 5500 5700
F 0 "#PWR067" H 5500 5450 50  0001 C CNN
F 1 "GND" H 5500 5500 50  0000 C CNN
F 2 "" H 5500 5700 60  0000 C CNN
F 3 "" H 5500 5700 60  0000 C CNN
	1    5500 5700
	-1   0    0    -1  
$EndComp
Wire Wire Line
	5500 5600 5500 5700
Wire Wire Line
	5500 5300 5500 5200
$Comp
L AgonLight2_Rev_A:GG0402052R542P TVS4
U 1 1
P 5300 6500
F 0 "TVS4" H 5200 6400 50  0000 R CNN
F 1 "NA" H 5375 6400 50  0000 R CNN
F 2 "OLIMEX_Diodes-FP:D_0402_5MIL_DWS" H 5250 6621 60  0001 C CNN
F 3 "" V 5275 6500 60  0000 C CNN
	1    5300 6500
	0    -1   -1   0   
$EndComp
$Comp
L AgonLight2_Rev_A:GND #PWR?
U 1 1
P 5300 6800
AR Path="/6377FB38/641A2E7B" Ref="#PWR?"  Part="1" 
AR Path="/6371BFD2/641A2E7B" Ref="#PWR066"  Part="1" 
F 0 "#PWR066" H 5300 6550 50  0001 C CNN
F 1 "GND" H 5300 6650 50  0000 C CNN
F 2 "" H 5300 6800 60  0000 C CNN
F 3 "" H 5300 6800 60  0000 C CNN
	1    5300 6800
	-1   0    0    -1  
$EndComp
Wire Wire Line
	5300 6700 5300 6800
Wire Wire Line
	5300 6400 5300 6200
$Comp
L AgonLight2_Rev_A:GG0402052R542P TVS6
U 1 1
P 5500 6500
F 0 "TVS6" H 5400 6400 50  0000 R CNN
F 1 "NA" H 5575 6400 50  0000 R CNN
F 2 "OLIMEX_Diodes-FP:D_0402_5MIL_DWS" H 5450 6621 60  0001 C CNN
F 3 "" V 5475 6500 60  0000 C CNN
	1    5500 6500
	0    -1   -1   0   
$EndComp
$Comp
L AgonLight2_Rev_A:GND #PWR068
U 1 1
P 5500 6800
F 0 "#PWR068" H 5500 6550 50  0001 C CNN
F 1 "GND" H 5500 6650 50  0000 C CNN
F 2 "" H 5500 6800 60  0000 C CNN
F 3 "" H 5500 6800 60  0000 C CNN
	1    5500 6800
	-1   0    0    -1  
$EndComp
Wire Wire Line
	5500 6700 5500 6800
Wire Wire Line
	5500 6400 5500 6300
$Comp
L AgonLight2_Rev_A:GG0402052R542P TVS2
U 1 1
P 5100 5400
F 0 "TVS2" H 5000 5300 50  0000 R CNN
F 1 "NA" H 5150 5300 50  0000 R CNN
F 2 "OLIMEX_Diodes-FP:D_0402_5MIL_DWS" H 5050 5521 60  0001 C CNN
F 3 "" V 5075 5400 60  0000 C CNN
	1    5100 5400
	0    -1   -1   0   
$EndComp
$Comp
L AgonLight2_Rev_A:GND #PWR064
U 1 1
P 5100 5700
F 0 "#PWR064" H 5100 5450 50  0001 C CNN
F 1 "GND" H 5100 5500 50  0000 C CNN
F 2 "" H 5100 5700 60  0000 C CNN
F 3 "" H 5100 5700 60  0000 C CNN
	1    5100 5700
	-1   0    0    -1  
$EndComp
Wire Wire Line
	5100 5600 5100 5700
Wire Wire Line
	5100 5300 5100 5000
$Comp
L AgonLight2_Rev_A:GG0402052R542P TVS3
U 1 1
P 5300 5400
F 0 "TVS3" H 5200 5300 50  0000 R CNN
F 1 "NA" H 5350 5300 50  0000 R CNN
F 2 "OLIMEX_Diodes-FP:D_0402_5MIL_DWS" H 5250 5521 60  0001 C CNN
F 3 "" V 5275 5400 60  0000 C CNN
	1    5300 5400
	0    -1   -1   0   
$EndComp
$Comp
L AgonLight2_Rev_A:GND #PWR065
U 1 1
P 5300 5700
F 0 "#PWR065" H 5300 5450 50  0001 C CNN
F 1 "GND" H 5300 5500 50  0000 C CNN
F 2 "" H 5300 5700 60  0000 C CNN
F 3 "" H 5300 5700 60  0000 C CNN
	1    5300 5700
	-1   0    0    -1  
$EndComp
Wire Wire Line
	5300 5600 5300 5700
Wire Wire Line
	5300 5300 5300 5100
Connection ~ 5500 5200
Wire Wire Line
	5500 5200 5000 5200
Connection ~ 5100 5000
Wire Wire Line
	5100 5000 5000 5000
Connection ~ 5300 5100
Wire Wire Line
	5300 5100 6200 5100
Connection ~ 5500 6300
Wire Wire Line
	5500 6300 5200 6300
Connection ~ 5300 6200
Wire Wire Line
	5300 6200 5100 6200
$Comp
L AgonLight2_Rev_A:L L?
U 1 1
P 1500 1500
AR Path="/63773C52" Ref="L?"  Part="1" 
AR Path="/5623625A/63773C52" Ref="L?"  Part="1" 
AR Path="/638619BC/63773C52" Ref="L?"  Part="1" 
AR Path="/6377FB38/63773C52" Ref="L?"  Part="1" 
AR Path="/63A878E0/63773C52" Ref="L?"  Part="1" 
AR Path="/6371BFD2/63773C52" Ref="L1"  Part="1" 
F 0 "L1" H 1500 1625 50  0000 C CNN
F 1 "FB0805/600R/2A" H 1450 1450 40  0000 C CNN
F 2 "OLIMEX_RLC-FP:L_0805_5MIL_DWS" H 1450 1500 60  0001 C CNN
F 3 "" H 1450 1500 60  0000 C CNN
	1    1500 1500
	1    0    0    -1  
$EndComp
Wire Wire Line
	1900 6900 2300 6900
Connection ~ 1900 6900
$Comp
L AgonLight2_Rev_A:AUDIO_JACK(SCJ325P00XG0B02G) AUDIO1
U 1 1
P 1000 4700
F 0 "AUDIO1" H 1150 5025 60  0000 R CNN
F 1 "AUDIO_JACK(SCJ325P00XG0B02G)" H 1600 4400 40  0000 R CNN
F 2 "OLIMEX_Connectors-FP:SCJ325P00XG0B02G" H 1000 4300 60  0001 C CNN
F 3 "" H 950 4650 60  0000 C CNN
	1    1000 4700
	1    0    0    -1  
$EndComp
Connection ~ 1700 4800
Wire Wire Line
	1700 4900 1700 4800
Text Label 3000 4600 0    50   ~ 0
SOUND
Wire Wire Line
	3300 4600 2900 4600
$Comp
L AgonLight2_Rev_A:R R?
U 1 1
P 2750 4600
AR Path="/637903AB" Ref="R?"  Part="1" 
AR Path="/6371BFD2/637903AB" Ref="R25"  Part="1" 
F 0 "R25" H 2750 4725 50  0000 C CNN
F 1 "270R/0603" H 2825 4500 40  0000 C CNN
F 2 "OLIMEX_RLC-FP:R_0603_5MIL_DWS" H 2750 4530 30  0001 C CNN
F 3 "" V 2750 4600 30  0000 C CNN
	1    2750 4600
	1    0    0    -1  
$EndComp
$Comp
L AgonLight2_Rev_A:R R?
U 1 1
P 2200 4900
AR Path="/637A0825" Ref="R?"  Part="1" 
AR Path="/6371BFD2/637A0825" Ref="R23"  Part="1" 
F 0 "R23" H 2200 4700 50  0000 C CNN
F 1 "150R/0603" H 2200 4800 40  0000 C CNN
F 2 "OLIMEX_RLC-FP:R_0603_5MIL_DWS" H 2200 4830 30  0001 C CNN
F 3 "" V 2200 4900 30  0000 C CNN
	1    2200 4900
	0    1    1    0   
$EndComp
$Comp
L AgonLight2_Rev_A:C C?
U 1 1
P 2400 4900
AR Path="/637A5233" Ref="C?"  Part="1" 
AR Path="/6371BFD2/637A5233" Ref="C38"  Part="1" 
F 0 "C38" V 2350 4950 50  0000 L CNN
F 1 "33nF/X7R/50VDC/10%/0603" V 2525 4525 40  0000 L CNN
F 2 "OLIMEX_RLC-FP:C_0603_5MIL_DWS" H 2492 4809 60  0001 L CNN
F 3 "" H 2400 4900 60  0000 C CNN
	1    2400 4900
	1    0    0    1   
$EndComp
$Comp
L AgonLight2_Rev_A:C C?
U 1 1
P 1900 4600
AR Path="/637A8D71" Ref="C?"  Part="1" 
AR Path="/6371BFD2/637A8D71" Ref="C36"  Part="1" 
F 0 "C36" V 2125 4525 50  0000 L CNN
F 1 "10uF/6.3V/20%/X5R/0603" V 2025 4350 40  0000 L CNN
F 2 "OLIMEX_RLC-FP:C_0603_5MIL_DWS" H 1992 4509 60  0001 L CNN
F 3 "" H 1900 4600 60  0000 C CNN
	1    1900 4600
	0    1    -1   0   
$EndComp
$Comp
L AgonLight2_Rev_A:GND #PWR?
U 1 1
P 2200 5300
AR Path="/637C0B5C" Ref="#PWR?"  Part="1" 
AR Path="/6371BFD2/637C0B5C" Ref="#PWR061"  Part="1" 
F 0 "#PWR061" H 2200 5050 50  0001 C CNN
F 1 "GND" H 2205 5127 50  0000 C CNN
F 2 "" H 2200 5300 60  0000 C CNN
F 3 "" H 2200 5300 60  0000 C CNN
	1    2200 5300
	-1   0    0    -1  
$EndComp
Wire Wire Line
	1300 4800 1700 4800
Wire Wire Line
	1700 4800 1700 4600
Wire Wire Line
	1700 4600 1800 4600
Wire Wire Line
	1700 4600 1300 4600
Connection ~ 1700 4600
Wire Wire Line
	2000 4600 2200 4600
Wire Wire Line
	2400 4800 2400 4600
Connection ~ 2400 4600
Wire Wire Line
	2400 4600 2600 4600
$Comp
L AgonLight2_Rev_A:GND #PWR?
U 1 1
P 2400 5300
AR Path="/637DD887" Ref="#PWR?"  Part="1" 
AR Path="/6371BFD2/637DD887" Ref="#PWR062"  Part="1" 
F 0 "#PWR062" H 2400 5050 50  0001 C CNN
F 1 "GND" H 2405 5127 50  0000 C CNN
F 2 "" H 2400 5300 60  0000 C CNN
F 3 "" H 2400 5300 60  0000 C CNN
	1    2400 5300
	-1   0    0    -1  
$EndComp
Wire Wire Line
	2400 5000 2400 5300
Wire Wire Line
	2200 4750 2200 4600
Connection ~ 2200 4600
Wire Wire Line
	2200 4600 2400 4600
Wire Wire Line
	2200 5050 2200 5300
Wire Wire Line
	1700 5200 1700 5300
$Comp
L AgonLight2_Rev_A:GND #PWR058
U 1 1
P 1700 5300
F 0 "#PWR058" H 1700 5050 50  0001 C CNN
F 1 "GND" H 1700 5100 50  0000 C CNN
F 2 "" H 1700 5300 60  0000 C CNN
F 3 "" H 1700 5300 60  0000 C CNN
	1    1700 5300
	-1   0    0    -1  
$EndComp
$Comp
L AgonLight2_Rev_A:GG0402052R542P TVS1
U 1 1
P 1700 5000
F 0 "TVS1" H 1625 4900 50  0000 R CNN
F 1 "NA" H 1800 4900 50  0000 R CNN
F 2 "OLIMEX_Diodes-FP:D_0402_5MIL_DWS" H 1650 5121 60  0001 C CNN
F 3 "" V 1675 5000 60  0000 C CNN
	1    1700 5000
	0    -1   -1   0   
$EndComp
Wire Wire Line
	1400 4700 1300 4700
$Comp
L AgonLight2_Rev_A:GND #PWR?
U 1 1
P 1400 4700
AR Path="/637C11F9" Ref="#PWR?"  Part="1" 
AR Path="/6371BFD2/637C11F9" Ref="#PWR056"  Part="1" 
F 0 "#PWR056" H 1400 4450 50  0001 C CNN
F 1 "GND" V 1400 4500 50  0000 C CNN
F 2 "" H 1400 4700 60  0000 C CNN
F 3 "" H 1400 4700 60  0000 C CNN
	1    1400 4700
	0    -1   1    0   
$EndComp
Text Label 1600 4500 2    50   ~ 0
BUZZER
Text Label 1600 4900 2    50   ~ 0
BUZZER
Wire Wire Line
	1300 4900 1600 4900
Wire Wire Line
	1300 4500 1600 4500
$Comp
L AgonLight2_Rev_A:GND #PWR?
U 1 1
P 1800 1900
AR Path="/63B345A6" Ref="#PWR?"  Part="1" 
AR Path="/6371BFD2/63B345A6" Ref="#PWR0190"  Part="1" 
F 0 "#PWR0190" H 1800 1650 50  0001 C CNN
F 1 "GND" H 1800 1725 50  0000 C CNN
F 2 "" H 1800 1900 60  0000 C CNN
F 3 "" H 1800 1900 60  0000 C CNN
	1    1800 1900
	1    0    0    -1  
$EndComp
$Comp
L AgonLight2_Rev_A:GND #PWR?
U 1 1
P 2200 1900
AR Path="/63B34871" Ref="#PWR?"  Part="1" 
AR Path="/6371BFD2/63B34871" Ref="#PWR0191"  Part="1" 
F 0 "#PWR0191" H 2200 1650 50  0001 C CNN
F 1 "GND" H 2200 1725 50  0000 C CNN
F 2 "" H 2200 1900 60  0000 C CNN
F 3 "" H 2200 1900 60  0000 C CNN
	1    2200 1900
	1    0    0    -1  
$EndComp
Connection ~ 2200 1500
Wire Wire Line
	2200 1500 2900 1500
Connection ~ 1800 1500
Wire Wire Line
	1800 1500 2200 1500
Wire Wire Line
	700  1500 700  1300
Connection ~ 700  1500
Connection ~ 700  1300
$Comp
L AgonLight2_Rev_A:GND #PWR?
U 1 1
P 700 1900
AR Path="/63B6B263" Ref="#PWR?"  Part="1" 
AR Path="/6371BFD2/63B6B263" Ref="#PWR0192"  Part="1" 
F 0 "#PWR0192" H 700 1650 50  0001 C CNN
F 1 "GND" H 700 1725 50  0000 C CNN
F 2 "" H 700 1900 60  0000 C CNN
F 3 "" H 700 1900 60  0000 C CNN
	1    700  1900
	1    0    0    -1  
$EndComp
$Comp
L AgonLight2_Rev_A:VGA15-F(CD0515S21J0) VGA1
U 1 1
P 6500 5800
F 0 "VGA1" H 6400 6775 60  0000 L CNN
F 1 "VGA15" H 6375 4825 60  0000 L CNN
F 2 "OLIMEX_Connectors-FP:VGA15-F(CD0515S21J0)" H 6500 5900 60  0001 C CNN
F 3 "" H 6500 5900 60  0000 C CNN
	1    6500 5800
	1    0    0    -1  
$EndComp
Wire Wire Line
	1000 1800 1000 1900
Connection ~ 1000 1500
Wire Wire Line
	1300 1500 1000 1500
Wire Wire Line
	1000 1500 700  1500
Wire Wire Line
	1000 1600 1000 1500
$Comp
L AgonLight2_Rev_A:C C?
U 1 1
P 1000 1700
AR Path="/637FD959" Ref="C?"  Part="1" 
AR Path="/6371BFD2/637FD959" Ref="C31"  Part="1" 
F 0 "C31" V 875 1625 50  0000 L CNN
F 1 "100nF/10V/20%/X5R/0402" V 1100 1475 40  0000 L CNN
F 2 "OLIMEX_RLC-FP:C_0402_5MIL_DWS" H 1092 1609 60  0001 L CNN
F 3 "" H 1000 1700 60  0000 C CNN
	1    1000 1700
	1    0    0    -1  
$EndComp
$Comp
L AgonLight2_Rev_A:GND #PWR?
U 1 1
P 1000 1900
AR Path="/6384E19F" Ref="#PWR?"  Part="1" 
AR Path="/6371BFD2/6384E19F" Ref="#PWR051"  Part="1" 
F 0 "#PWR051" H 1000 1650 50  0001 C CNN
F 1 "GND" H 1000 1725 50  0000 C CNN
F 2 "" H 1000 1900 60  0000 C CNN
F 3 "" H 1000 1900 60  0000 C CNN
	1    1000 1900
	1    0    0    -1  
$EndComp
$EndSCHEMATC
